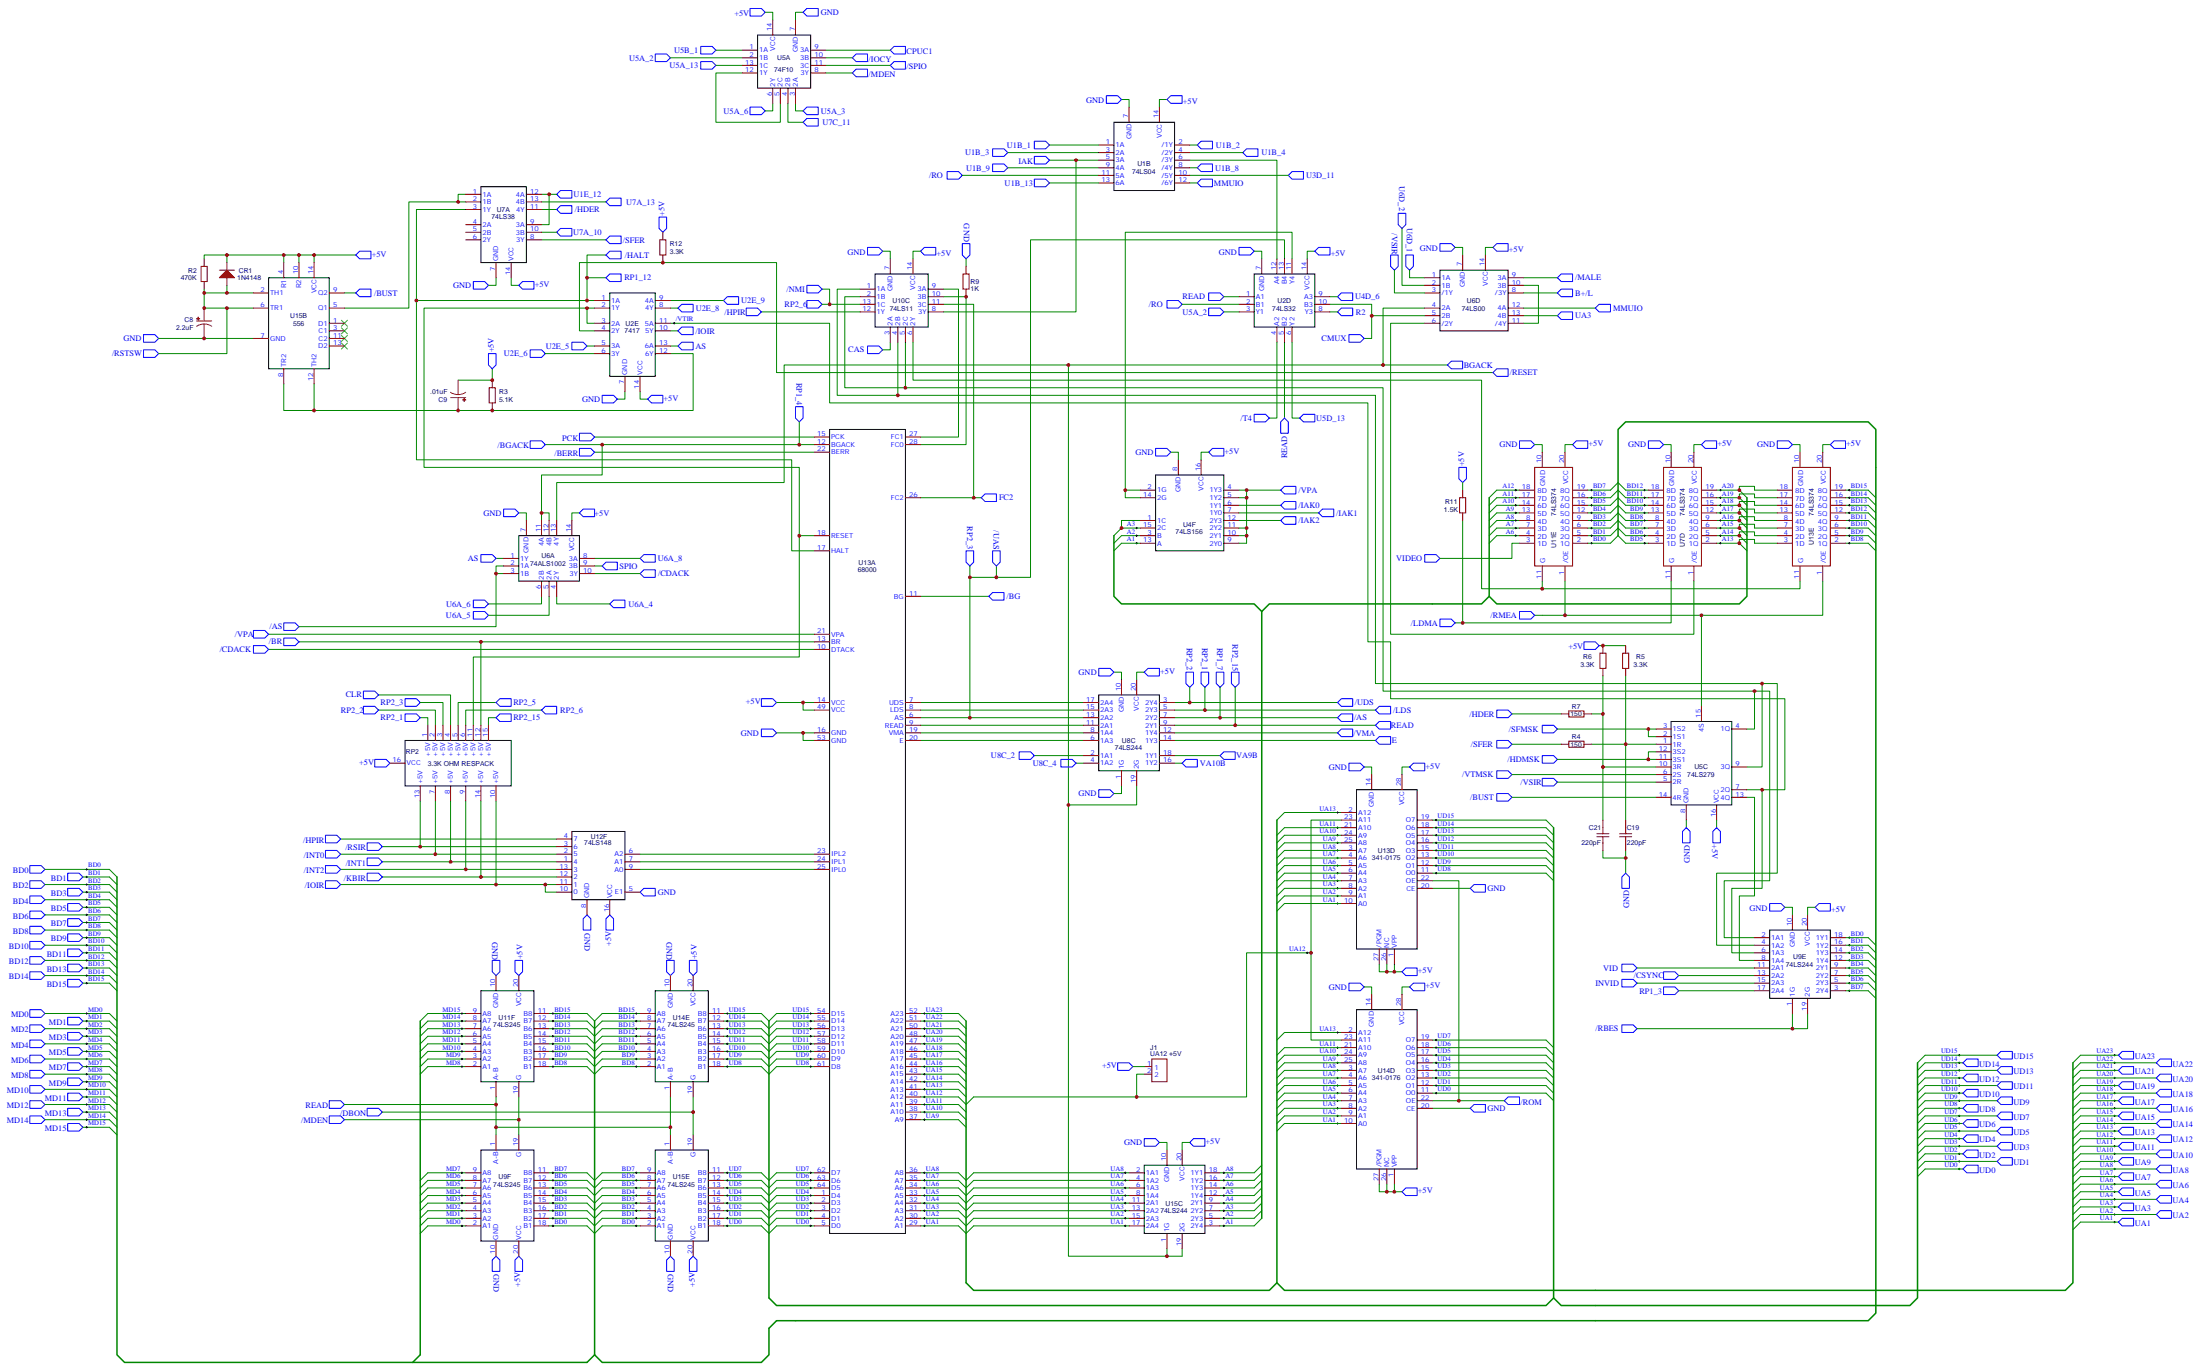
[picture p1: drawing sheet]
# Altium schematic sheet CPU.schdoc
size 743 x 472 mm

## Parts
C8  2.2uF  [LISA_CPU_AXIAL_CAP]
C9  .01uF  [LISA_RESISTOR]
C19  220pF  [LISA_DISC_CERAMIC_CAPACITOR]
C21  220pF  [LISA_DISC_CERAMIC_CAPACITOR]
CR1  1N4148  [LISA_CPU_DIODE]
J1  UA12 +5V  [HDR-TH_2P-P2.54-V-M-1]
R2  470K  [LISA_RESISTOR]
R3  5.1K  [LISA_RESISTOR]
R4  150  [LISA_RESISTOR]
R5  3.3K  [LISA_RESISTOR]
R6  3.3K  [LISA_RESISTOR]
R7  150  [LISA_RESISTOR]
R9  1K  [LISA_RESISTOR]
R11  1.5K  [LISA_RESISTOR]
R12  3.3K  [LISA_RESISTOR]
RP2  3.3K OHM RESPACK  [LISA_DIP_16]
U1B  74LS04  [LISA_DIP_14]
U2D  74LS32  [LISA_DIP_14]
U2E  7417  [LISA_DIP_14]
U4F  74LS156  [LISA_DIP_16]
U5A  74F10  [LISA_DIP_14]
U5C  74LS279  [LISA_DIP_16]
U6A  74ALS1002  [LISA_DIP_14]
U6D  74LS00  [LISA_DIP_14]
U7A  74LS38  [LISA_DIP_14]
U7D  74LS374  [LISA_DIP_20]
U8C  74LS244  [LISA_DIP_20]
U9E  74LS244  [LISA_DIP_20]
U9F  74LS245  [LISA_DIP_20]
U10C  74LS11  [LISA_DIP_14]
U11E  74LS374  [LISA_DIP_20]
U11F  74LS245  [LISA_DIP_20]
U12F  74LS148  [LISA_DIP_16]
U13A  68000  [68000_LISA]
U13D  341-0175  [LISA_CPU_2764_EPROM]
U13E  74LS374  [LISA_DIP_20]
U14D  341-0176  [LISA_CPU_2764_EPROM]
U14E  74LS245  [LISA_DIP_20]
U15B  556  [LISA_DIP_14]
U15C  74LS244  [LISA_DIP_20]
U15E  74LS245  [LISA_DIP_20]

## Ports
+5V (in), /AS (in), /BERR (in), /BG (in), /BGACK (in), /BR (in), /BUST (in), /CDACK (in), /CSYNC (in), /DBON (in), /HALT (in), /HDER (in), /HDMSK (in), /HPIR (in), /IAK0 (in), /IAK1 (in), /IAK2 (in), /INT0 (in), /INT1 (in), /INT2 (in), /IOCY (in), /IOIR (in), /KBIR (in), /LDMA (in), /LDS (in), /MALE (in), /MDEN (in), /NMI (in), /RBES (in), /RESET (in), /RMEA (in), /RO (in), /ROM (in), /RSIR (in), /RSTSW (in), /SFER (in), /SFMSK (in), /SPIO (in), /T4 (in), /UAS (in), /UDS (in), /VMA (in), /VPA (in), /VSIR (in), /VTMSK (in), AS (in), B+/L (in), BD0 (in), BD1 (in), BD2 (in), BD3 (in), BD4 (in), BD5 (in), BD6 (in), BD7 (in), BD8 (in), BD9 (in), BD10 (in), BD11 (in), BD12 (in), BD13 (in), BD14 (in), BD15 (in), BGACK (in), CAS (in), CLR (in), CMUX (in), CPUC1 (in), E (in), FC2 (in), GND (in), IAK (in), INVID (in), MD0 (in), MD1 (in), MD2 (in), MD3 (in), MD4 (in), MD5 (in), MD6 (in), MD7 (in), MD8 (in), MD9 (in), MD10 (in), MD11 (in), MD12 (in), MD13 (in), MD14 (in), MD15 (in), MMUIO (in), PCK (in), R2 (in), READ (in), RP1_3 (in), RP1_4 (in), RP1_7 (in), RP1_12 (in), RP2_1 (in), RP2_2 (in), RP2_3 (in), RP2_5 (in), RP2_6 (in), RP2_15 (in), SPIO (in), U1B_1 (in), U1B_2 (in), U1B_3 (in), U1B_4 (in), U1B_8 (in), U1B_9 (in), U1B_13 (in), U1E_12 (in), U2E_5 (in), U2E_6 (in), U2E_8 (in), U2E_9 (in), U3D_11 (in), U4D_6 (in), U5A_2 (in), U5A_3 (in), U5A_6 (in), U5A_13 (in), U5B_1 (in), U5D_13 (in), U6A_4 (in), U6A_5 (in), U6A_6 (in), U6A_8 (in), U6D_1 (in), U6D_2 (in), U7A_10 (in), U7A_13 (in), U7C_11 (in), U8C_2 (in), U8C_4 (in), UA1 (in), UA2 (in), UA3 (in), UA4 (in), UA5 (in), UA6 (in), UA7 (in), UA8 (in), UA9 (in), UA10 (in), UA11 (in), UA12 (in), UA13 (in), UA14 (in), UA15 (in), UA16 (in), UA17 (in), UA18 (in), UA19 (in), UA20 (in), UA21 (in), UA22 (in), UA23 (in), UD0 (in), UD1 (in), UD2 (in), UD3 (in), UD4 (in), UD5 (in), UD6 (in), UD7 (in), UD8 (in), UD9 (in), UD10 (in), UD11 (in), UD12 (in), UD13 (in), UD14 (in), UD15 (in), VA9B (in), VA10B (in), VID (in), VIDEO (in)

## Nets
+5V: C9.2 CR1.2 J1.1 R2.2 R3.2 R5.1 R6.1 R11.1 R12.2 RP2.16(VCC) U1B.14(VCC) U2D.14(VCC) U2E.14(VCC) U4F.16(VCC) U5A.14(VCC) U5C.16(VCC) U6A.14(VCC) U6D.14(VCC) U7A.14(VCC) U7D.20(VCC) U8C.20(VCC) U9E.20(VCC) U9F.20(VCC) U10C.14(VCC) U11E.20(VCC) U11F.20(VCC) U12F.16(VCC) U13A.14(VCC) U13A.49(VCC) U13D.1(VPP) U13D.26(NC) U13D.27(/PGM) U13D.28(VCC) U13E.20(VCC) U14D.1(VPP) U14D.26(NC) U14D.27(/PGM) U14D.28(VCC) U14E.20(VCC) U15B.4(R1) U15B.10(R2) U15B.14(VCC) U15C.20(VCC) U15E.20(VCC) ; port +5V
/AS: U6A.2(1A) U6A.3(1B) U8C.7(2Y2) ; port /AS, port RP1_7
/BERR: U13A.22(BERR) ; port /BERR
/BG: U13A.11(BG) ; port /BG
/BGACK: U6A.11(4A) U6A.12(4B) U13A.12(BGACK) ; port /BGACK, port RP1_4
/BR: RP2.12(+5V) U13A.13(BR) ; port /BR
/BUST: U5C.14(4R) U15B.9(Q2) ; port /BUST
/CDACK: U6A.10(3Y) U13A.10(DTACK) ; port /CDACK
/CSYNC: U9E.13(2A2) ; port /CSYNC
/DBON: U14E.19(G) U15E.19(G) ; port /DBON
/HALT: U2E.1(1A) U7A.3(1Y) U13A.17(HALT) ; port RP1_12, port /HALT
/HDER: R7.1 U7A.11(4Y) ; port /HDER
/HDMSK: U5C.11(3S1) U5C.12(3S2) ; port /HDMSK
/HPIR: U10C.12(1Y) U12F.4(7) ; port /HPIR
/IAK0: U4F.6(1Y1) ; port /IAK0
/IAK1: U4F.7(1Y0) ; port /IAK1
/IAK2: U4F.12(2Y3) ; port /IAK2
/INT0: RP2.7(+5V) U12F.2(5) ; port /INT0
/INT1: RP2.8(+5V) U12F.1(4) ; port /INT1
/INT2: RP2.9(+5V) U12F.13(3) ; port /INT2
/IOCY: U5A.10(3B) ; port /IOCY
/IOIR: RP2.10(+5V) U2E.10(5Y) U12F.10(0) U12F.11(1) ; port /IOIR
/KBIR: RP2.14(+5V) U12F.12(2) ; port /KBIR
/LDMA: R11.2 U7D.11(G) ; port /LDMA
/LDS: RP2.1(+5V) U8C.5(2Y3) ; port /LDS, port RP2_1
/MALE: U6D.9(3A) ; port /MALE
/MDEN: U5A.8(3Y) U9F.19(G) U11F.19(G) ; port /MDEN
/NMI: RP2.6(+5V) U10C.13(1C) ; port RP2_6, port /NMI
/RBES: U9E.1(1G) U9E.19(2G) ; port /RBES
/RESET: R12.1 U2E.4(2Y) ; port /RESET
/RMEA: U5C.15(4S) U11E.1(/OE) U13E.1(/OE) ; port /RMEA
/RO: U1B.11(5A) U2D.2(B1) ; port /RO
/ROM: U13D.22(OE) U14D.22(OE) ; port /ROM
/RSIR: RP2.13(+5V) U12F.3(6) ; port /RSIR
/RSTSW: C8.1 CR1.1 R2.1 U15B.2(TH1) U15B.6(TR1) ; port /RSTSW
/SFER: R4.1 U7A.8(3Y) ; port /SFER
/SFMSK: U5C.2(1S1) U5C.3(1S2) ; port /SFMSK
/SPIO: U5A.11(3C) ; port /SPIO
/T4: U2D.4(A2) ; port /T4
/UAS: RP2.3(+5V) U2D.13(B4) U8C.13(2A2) U13A.6(AS) ; port RP2_3, port /UAS
/UDS: RP2.2(+5V) U8C.3(2Y4) ; port /UDS, port RP2_2
/VMA: U8C.12(1Y4) ; port /VMA
/VPA: U4F.4(1Y3) U4F.5(1Y2) U4F.9(2Y0) U4F.10(2Y1) U4F.11(2Y2) U13A.21(VPA) ; port /VPA
/VSIR: U5C.5(2R) U6D.3(/1Y) ; port /VSIR
/VTIR: U2E.11(5A) U5C.7(2Q) U9E.6(1A3)
/VTMSK: U5C.6(2S) ; port /VTMSK
A1: U4F.13(A) U15C.3(2Y4)
A2: U4F.3(B) U15C.5(2Y3)
A3: U4F.1(1C) U4F.15(2C) U15C.7(2Y2)
A4: U15C.9(2Y1)
A5: U15C.12(1Y4)
A6: U11E.4(2D) U15C.14(1Y3)
A7: U11E.7(3D) U15C.16(1Y2)
A8: U11E.8(4D) U15C.18(1Y1)
A9: U11E.13(5D)
A10: U11E.14(6D)
A11: U11E.17(7D)
A12: U11E.18(8D)
A13: U7D.2(1Q) U13E.3(1D)
A14: U7D.5(2Q) U13E.4(2D)
A15: U7D.6(3Q) U13E.7(3D)
A16: U7D.9(4Q) U13E.8(4D)
A17: U7D.12(5Q) U13E.13(5D)
A18: U7D.15(6Q) U13E.14(6D)
A19: U7D.16(7Q) U13E.17(7D)
A20: U7D.19(8Q) U13E.18(8D)
AS: U2E.13(6A) U6A.1(1Y) ; port AS
B+/L: U6D.8(/3Y) ; port B+/L
BD0: U9E.18(1Y1) U9F.18(B1) U11E.2(1Q) U15E.2(A1) ; port BD0
BD1: U9E.16(1Y2) U9F.17(B2) U11E.5(2Q) U15E.3(A2) ; port BD1
BD2: U9E.14(1Y3) U9F.16(B3) U11E.6(3Q) U15E.4(A3) ; port BD2
BD3: U9E.12(1Y4) U9F.15(B4) U11E.9(4Q) U15E.5(A4) ; port BD3
BD4: U9E.9(2Y1) U9F.14(B5) U11E.12(5Q) U15E.6(A5) ; port BD4
BD5: U7D.3(1D) U9E.7(2Y2) U9F.13(B6) U11E.15(6Q) U15E.7(A6) ; port BD5
BD6: U7D.4(2D) U9E.5(2Y3) U9F.12(B7) U11E.16(7Q) U15E.8(A7) ; port BD6
BD7: U7D.7(3D) U9E.3(2Y4) U9F.11(B8) U11E.19(8Q) U15E.9(A8) ; port BD7
BD8: U7D.8(4D) U11F.18(B1) U13E.2(1Q) U14E.2(A1) ; port BD8
BD9: U7D.13(5D) U11F.17(B2) U13E.5(2Q) U14E.3(A2) ; port BD9
BD10: U7D.14(6D) U11F.16(B3) U13E.6(3Q) U14E.4(A3) ; port BD10
BD11: U7D.17(7D) U11F.15(B4) U13E.9(4Q) U14E.5(A4) ; port BD11
BD12: U7D.18(8D) U11F.14(B5) U13E.12(5Q) U14E.6(A5) ; port BD12
BD13: U11F.13(B6) U13E.15(6Q) U14E.7(A6) ; port BD13
BD14: U11F.12(B7) U13E.16(7Q) U14E.8(A7) ; port BD14
BD15: U11F.11(B8) U13E.19(8Q) U14E.9(A8) ; port BD15
BGACK: U6A.13(4Y) U6D.4(2A) U8C.19(2G) U15C.1(1G) U15C.19(2G) ; port BGACK
CAS: U10C.3(2A) ; port CAS
CLR: RP2.4(+5V) ; port CLR
CMUX: U2D.10(B3) U6D.5(2B) ; port CMUX
CPUC1: U5A.9(3A) ; port CPUC1
E: U8C.14(1Y3) ; port E
FC2: U10C.11(3C) U13A.26(FC2) ; port FC2
GND: C8.2 C19.1 C21.1 R9.1 U1B.7(GND) U2D.7(GND) U2E.7(GND) U4F.8(GND) U5A.7(GND) U5C.8(GND) U6A.7(GND) U6D.7(GND) U7A.7(GND) U7D.10(GND) U8C.1(1G) U8C.10(GND) U9E.10(GND) U9F.10(GND) U10C.7(GND) U11E.10(GND) U11F.10(GND) U12F.5(E1) U12F.8(GND) U13A.16(GND) U13A.53(GND) U13D.14(GND) U13D.20(CE) U13E.10(GND) U14D.14(GND) U14D.20(CE) U14E.10(GND) U15B.7(GND) U15C.10(GND) U15E.10(GND) ; port GND
IAK: U1B.5(3A) U10C.8(3Y) ; port IAK
INVID: U9E.15(2A3) ; port INVID
MD0: U9F.2(A1) ; port MD0
MD1: U9F.3(A2) ; port MD1
MD2: U9F.4(A3) ; port MD2
MD3: U9F.5(A4) ; port MD3
MD4: U9F.6(A5) ; port MD4
MD5: U9F.7(A6) ; port MD5
MD6: U9F.8(A7) ; port MD6
MD7: U9F.9(A8) ; port MD7
MD8: U11F.2(A1) ; port MD8
MD9: U11F.3(A2) ; port MD9
MD10: U11F.4(A3) ; port MD10
MD11: U11F.5(A4) ; port MD11
MD12: U11F.6(A5) ; port MD12
MD13: U11F.7(A6) ; port MD13
MD14: U11F.8(A7) ; port MD14
MD15: U11F.9(A8) ; port MD15
MMUIO: U1B.12(/6Y) U6D.12(4A) ; port MMUIO
PCK: U13A.15(PCK) ; port PCK
R2: U2D.8(Y3) ; port R2
READ: RP2.15(+5V) U2D.1(A1) U2D.5(B2) U8C.9(2Y1) U9F.1(A-B) U11F.1(A-B) U14E.1(A-B) U15E.1(A-B) ; port READ, port RP2_15
RP1_3: U9E.17(2A4) ; port RP1_3
RP2_5: RP2.5(+5V) ; port RP2_5
SPIO: U6A.9(3B) ; port SPIO
U1B_1: U1B.1(1A) ; port U1B_1
U1B_2: U1B.2(/1Y) ; port U1B_2
U1B_3: U1B.3(2A) ; port U1B_3
U1B_4: U1B.4(/2Y) ; port U1B_4
U1B_8: U1B.8(/4Y) ; port U1B_8
U1B_9: U1B.9(4A) ; port U1B_9
U1B_13: U1B.13(6A) ; port U1B_13
U1E_12: U7A.9(3A) U7A.12(4A) ; port U1E_12
U2E_5: U2E.5(3A) ; port U2E_5
U2E_6: U2E.6(3Y) ; port U2E_6
U2E_8: U2E.8(4Y) ; port U2E_8
U2E_9: U2E.9(4A) ; port U2E_9
U3D_11: U1B.10(/5Y) ; port U3D_11
U4D_6: U2D.9(A3) ; port U4D_6
U5A_2: U2D.3(Y1) U5A.2(1B) ; port U5A_2
U5A_3: U5A.3(2A) ; port U5A_3
U5A_6: U5A.6(2Y) ; port U5A_6
U5A_13: U5A.13(1C) ; port U5A_13
U5B_1: U5A.1(1A) ; port U5B_1
U5D_13: U2D.6(Y2) ; port U5D_13
U6A_4: U6A.4(2Y) ; port U6A_4
U6A_5: U6A.5(2A) ; port U6A_5
U6A_6: U6A.6(2B) ; port U6A_6
U6A_8: U6A.8(3A) ; port U6A_8
U6D_1: U6D.1(1A) ; port U6D_1
U6D_2: U6D.2(1B) ; port U6D_2
U7A_10: U7A.10(3B) ; port U7A_10
U7A_13: U7A.13(4B) ; port U7A_13
U7C_11: U5A.4(2B) ; port U7C_11
U8C_2: U8C.2(1A1) ; port U8C_2
U8C_4: U8C.4(1A2) ; port U8C_4
UA1: U13A.29(A1) U13D.10(A0) U14D.10(A0) U15C.17(2A4) ; port UA1
UA2: U13A.30(A2) U13D.9(A1) U14D.9(A1) U15C.15(2A3) ; port UA2
UA3: U6D.13(4B) U13A.31(A3) U13D.8(A2) U14D.8(A2) U15C.13(2A2) ; port UA3
UA4: U13A.32(A4) U13D.7(A3) U14D.7(A3) U15C.11(2A1) ; port UA4
UA5: U13A.33(A5) U13D.6(A4) U14D.6(A4) U15C.8(1A4) ; port UA5
UA6: U13A.34(A6) U13D.5(A5) U14D.5(A5) U15C.6(1A3) ; port UA6
UA7: U13A.35(A7) U13D.4(A6) U14D.4(A6) U15C.4(1A2) ; port UA7
UA8: U13A.36(A8) U13D.3(A7) U14D.3(A7) U15C.2(1A1) ; port UA8
UA9: U13A.37(A9) U13D.25(A8) U14D.25(A8) ; port UA9
UA10: U13A.38(A10) U13D.24(A9) U14D.24(A9) ; port UA10
UA11: U13A.39(A11) U13D.21(A10) U14D.21(A10) ; port UA11
UA12: J1.2 U13A.40(A12) U13D.23(A11) U14D.23(A11) ; port UA12
UA13: U13A.41(A13) U13D.2(A12) U14D.2(A12) ; port UA13
UA14: U13A.42(A14) ; port UA14
UA15: U13A.43(A15) ; port UA15
UA16: U13A.44(A16) ; port UA16
UA17: U13A.45(A17) ; port UA17
UA18: U13A.46(A18) ; port UA18
UA19: U13A.47(A19) ; port UA19
UA20: U13A.48(A20) ; port UA20
UA21: U13A.50(A21) ; port UA21
UA22: U13A.51(A22) ; port UA22
UA23: U13A.52(A23) ; port UA23
UD0: U13A.5(D0) U14D.11(O0) U15E.18(B1) ; port UD0
UD1: U13A.4(D1) U14D.12(O1) U15E.17(B2) ; port UD1
UD2: U13A.3(D2) U14D.13(O2) U15E.16(B3) ; port UD2
UD3: U13A.2(D3) U14D.15(O3) U15E.15(B4) ; port UD3
UD4: U13A.1(D4) U14D.16(O4) U15E.14(B5) ; port UD4
UD5: U13A.64(D5) U14D.17(O5) U15E.13(B6) ; port UD5
UD6: U13A.63(D6) U14D.18(O6) U15E.12(B7) ; port UD6
UD7: U13A.62(D7) U14D.19(O7) U15E.11(B8) ; port UD7
UD8: U13A.61(D8) U13D.11(O0) U14E.18(B1) ; port UD8
UD9: U13A.60(D9) U13D.12(O1) U14E.17(B2) ; port UD9
UD10: U13A.59(D10) U13D.13(O2) U14E.16(B3) ; port UD10
UD11: U13A.58(D11) U13D.15(O3) U14E.15(B4) ; port UD11
UD12: U13A.57(D12) U13D.16(O4) U14E.14(B5) ; port UD12
UD13: U13A.56(D13) U13D.17(O5) U14E.13(B6) ; port UD13
UD14: U13A.55(D14) U13D.18(O6) U14E.12(B7) ; port UD14
UD15: U13A.54(D15) U13D.19(O7) U14E.11(B8) ; port UD15
VA9B: U8C.18(1Y1) ; port VA9B
VA10B: U8C.16(1Y2) ; port VA10B
VID: U9E.11(2A1) ; port VID
VIDEO: U11E.3(1D) ; port VIDEO
NetC9_1: C9.1 R3.1 U2E.12(6Y) U15B.8(TR2) U15B.12(TH2)
NetC19_2: C19.2 R4.2 R5.2 U5C.1(1R)
NetC21_2: C21.2 R6.2 R7.2 U5C.10(3R)
NetR9_2: R9.2 U10C.10(3B) U13A.28(FC0)
NetRP2_11: RP2.11(+5V) U2E.2(1Y) U2E.3(2A) U13A.18(RESET)
NetU1B_6: U1B.6(/3Y) U2D.12(A4)
NetU2D_11: U2D.11(Y4) U4F.2(1G) U4F.14(2G)
NetU5A_5: U5A.5(2C) U5A.12(1Y)
NetU5C_4: U5C.4(1Q) U9E.2(1A1) U10C.2(1B) U10C.5(2C)
NetU5C_9: U5C.9(3Q) U9E.4(1A2) U10C.1(1A) U10C.4(2B)
NetU5C_13: U5C.13(4Q) U9E.8(1A4)
NetU6D_6: U6D.6(/2Y) U7D.1(/OE)
NetU6D_10: U6D.10(3B) U6D.11(/4Y)
NetU7A_1: U7A.1(1A) U7A.2(1B) U15B.5(Q1)
NetU8C_6: U8C.6(1A3) U13A.20(E)
NetU8C_8: U8C.8(1A4) U13A.19(VMA)
NetU8C_11: U8C.11(2A1) U13A.9(READ)
NetU8C_15: U8C.15(2A3) U13A.8(LDS)
NetU8C_17: U8C.17(2A4) U13A.7(UDS)
NetU10C_6: U10C.6(2Y) U11E.11(G) U13E.11(G)
NetU10C_9: U10C.9(3A) U13A.27(FC1)
NetU12F_6: U12F.6(A2) U13A.23(IPL2)
NetU12F_7: U12F.7(A1) U13A.24(IPL1)
NetU12F_9: U12F.9(A0) U13A.25(IPL0)

Not connected (* = marked no-connect by the designer): U7A 4(2A) 5(2B) 6(2Y); U15B 1(D1)* 3(C1)* 11(C2)* 13(D2)*
